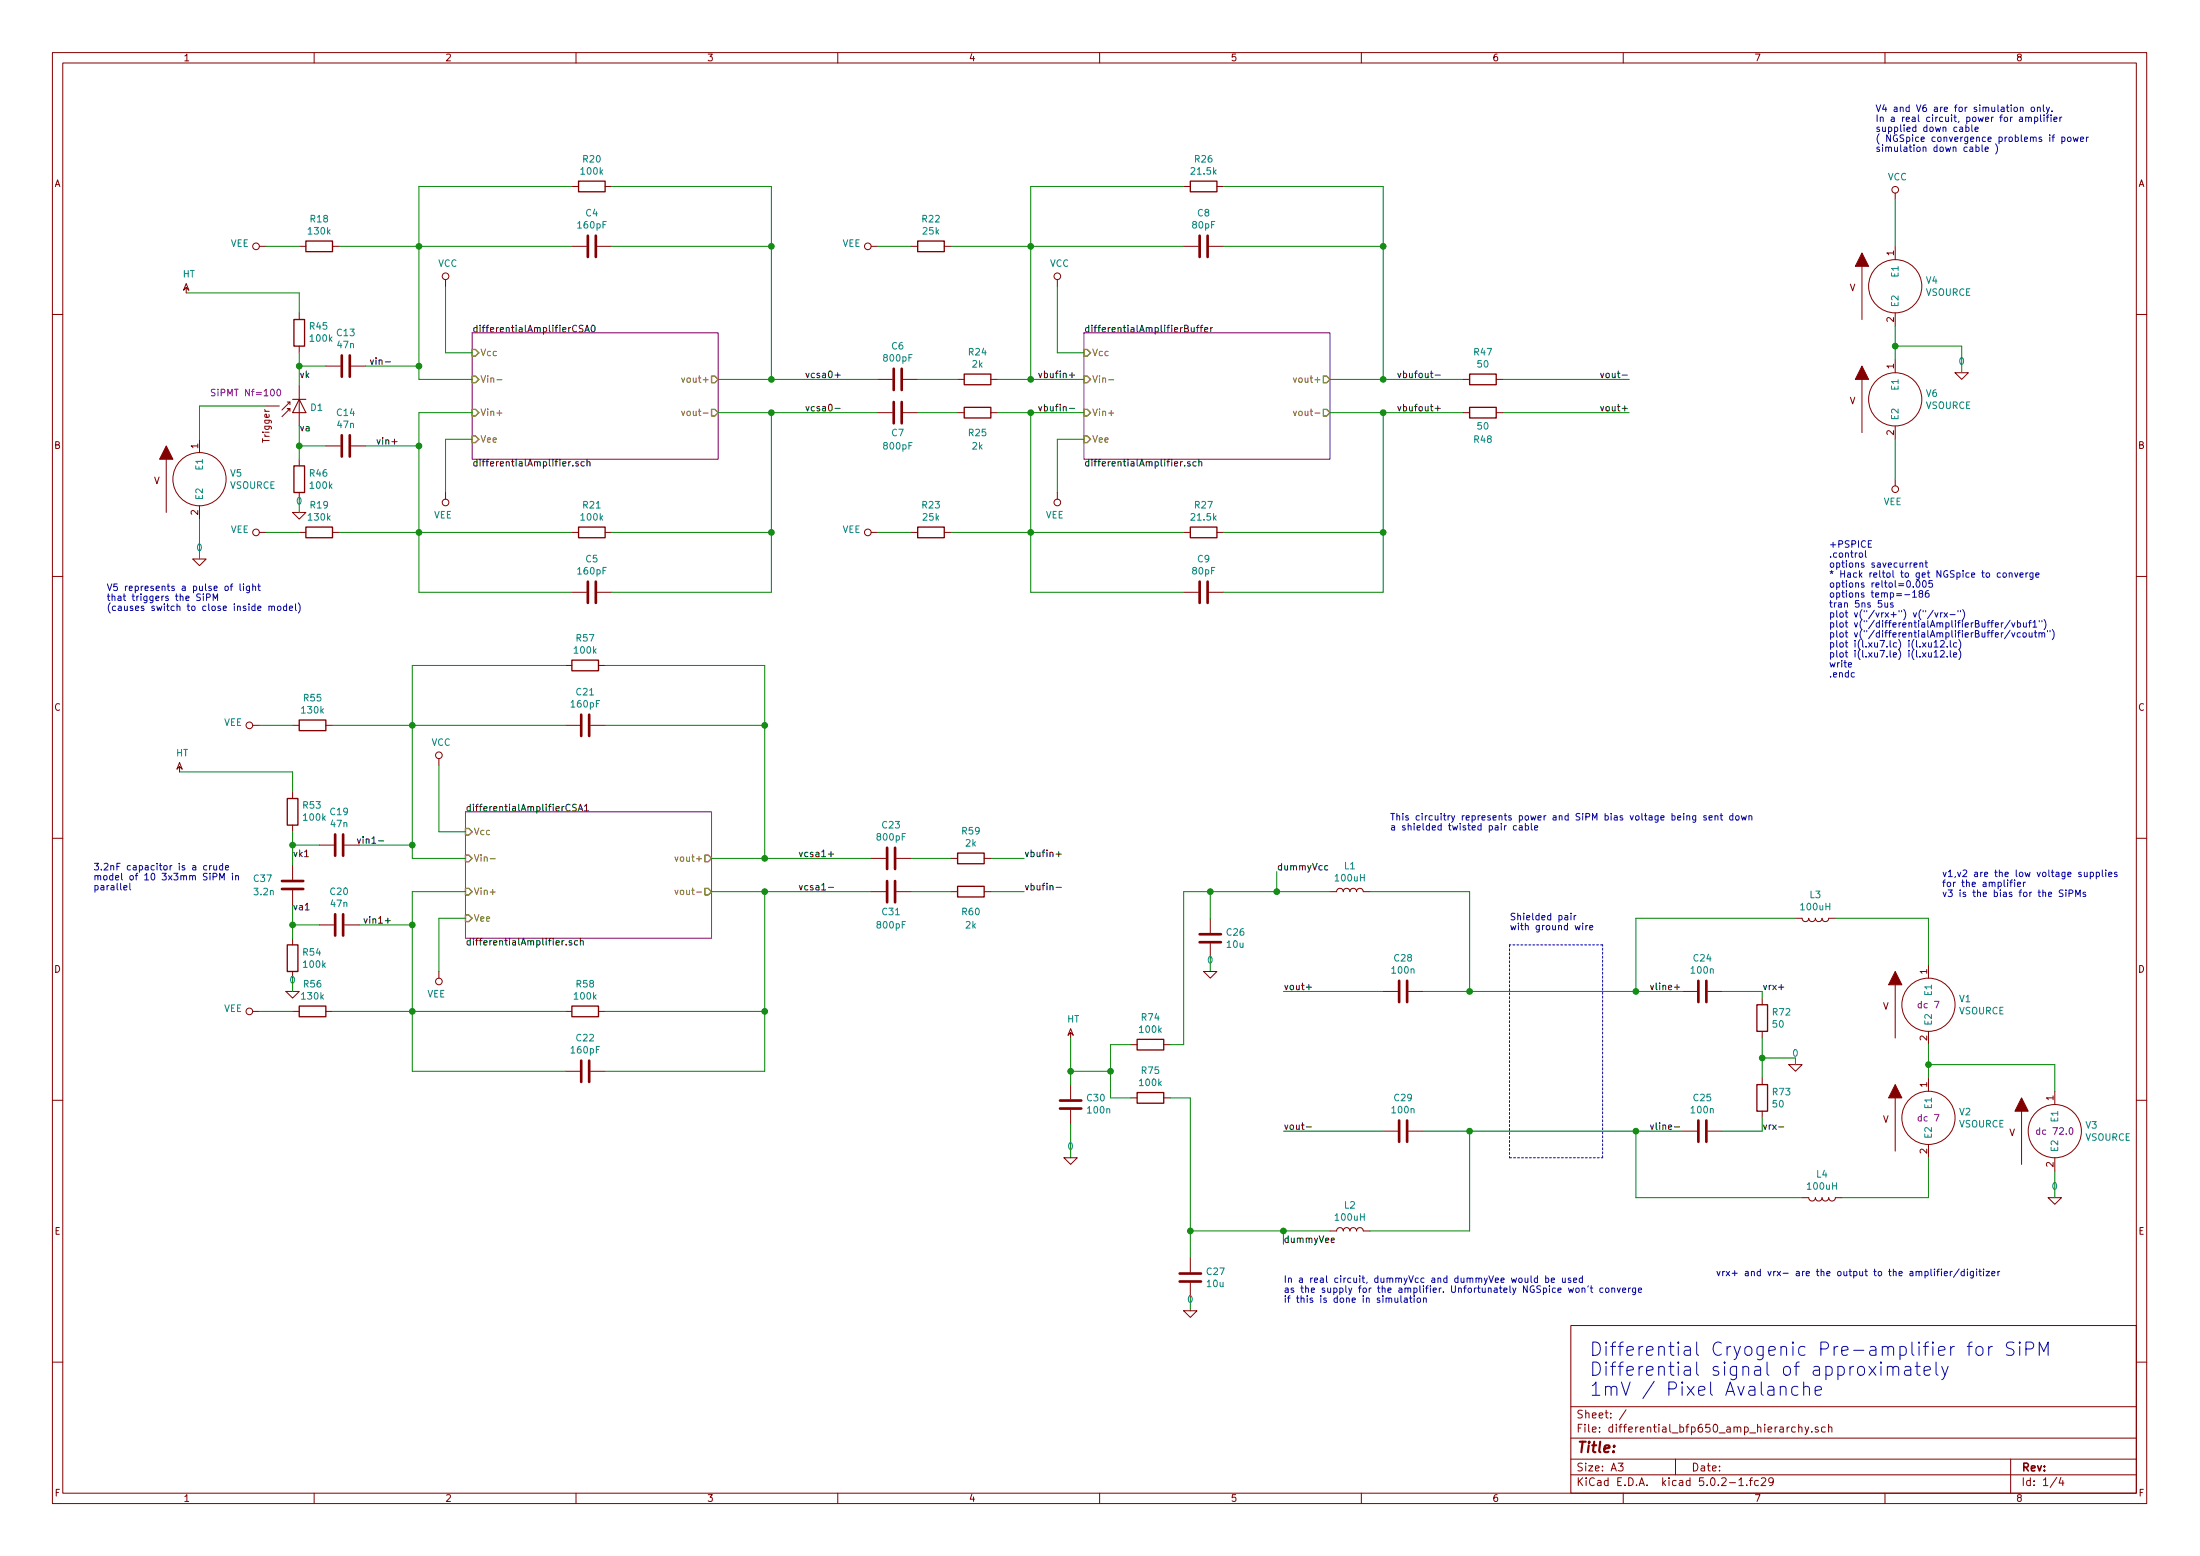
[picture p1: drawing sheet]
EESchema Schematic File Version 4
LIBS:differential_bfp650_amp_hierarchy-cache
EELAYER 26 0
EELAYER END
$Descr A3 16535 11693
encoding utf-8
Sheet 1 4
Title ""
Date ""
Rev ""
Comp ""
Comment1 ""
Comment2 ""
Comment3 ""
Comment4 ""
$EndDescr
$Sheet
S 3550 2500 1850 950 
U 5C338470
F0 "differentialAmplifierCSA0" 50
F1 "differentialAmplifier.sch" 50
F2 "Vcc" I L 3550 2650 50 
F3 "Vee" I L 3550 3300 50 
F4 "Vin-" I L 3550 2850 50 
F5 "vout+" O R 5400 2850 50 
F6 "vout-" O R 5400 3100 50 
F7 "Vin+" I L 3550 3100 50 
$EndSheet
$Comp
L pspice:VSOURCE V5
U 1 1
P 1500 3600
F 0 "V5" H 1728 3646 50  0000 L CNN
F 1 "VSOURCE" H 1728 3555 50  0000 L CNN
F 2 "" H 1500 3600 50  0001 C CNN
F 3 "~" H 1500 3600 50  0001 C CNN
F 4 "V" H 1500 3600 50  0001 C CNN "Spice_Primitive"
F 5 "dc 0 ac 0 pulse(0V 1V 50n 1n 1n 1n)" H 1500 3600 50  0001 C CNN "Spice_Model"
F 6 "Y" H 1500 3600 50  0001 C CNN "Spice_Netlist_Enabled"
	1    1500 3600
	1    0    0    -1  
$EndComp
Wire Wire Line
	5400 2850 5800 2850
Wire Wire Line
	5400 3100 5800 3100
Wire Wire Line
	2250 2750 2450 2750
Wire Wire Line
	3150 2750 3150 2850
Wire Wire Line
	3150 2850 3550 2850
Wire Wire Line
	2250 3350 2450 3350
Wire Wire Line
	3150 3350 3150 3100
Text Label 3000 3350 2    50   ~ 0
vin+
Text Label 2950 2750 2    50   ~ 0
vin-
$Comp
L Device:R R21
U 1 1
P 4450 4000
F 0 "R21" V 4243 4000 50  0000 C CNN
F 1 "100k" V 4334 4000 50  0000 C CNN
F 2 "" V 4380 4000 50  0001 C CNN
F 3 "~" H 4450 4000 50  0001 C CNN
	1    4450 4000
	0    1    1    0   
$EndComp
$Comp
L Device:C C5
U 1 1
P 4450 4450
F 0 "C5" V 4198 4450 50  0000 C CNN
F 1 "160pF" V 4289 4450 50  0000 C CNN
F 2 "" H 4488 4300 50  0001 C CNN
F 3 "~" H 4450 4450 50  0001 C CNN
	1    4450 4450
	0    1    1    0   
$EndComp
Wire Wire Line
	4600 4000 5800 4000
Wire Wire Line
	5800 4000 5800 3100
Connection ~ 5800 3100
Wire Wire Line
	5800 4450 4600 4450
Wire Wire Line
	5800 4000 5800 4450
Connection ~ 5800 4000
Wire Wire Line
	4300 4000 3150 4000
Wire Wire Line
	3150 4000 3150 3350
Connection ~ 3150 3350
Wire Wire Line
	4300 4450 3150 4450
Wire Wire Line
	3150 4450 3150 4000
Connection ~ 3150 4000
Wire Wire Line
	3550 3300 3350 3300
Wire Wire Line
	3350 3300 3350 3700
$Comp
L power:VEE #PWR0101
U 1 1
P 3350 3700
F 0 "#PWR0101" H 3350 3550 50  0001 C CNN
F 1 "VEE" H 3368 3873 50  0000 C CNN
F 2 "" H 3350 3700 50  0001 C CNN
F 3 "" H 3350 3700 50  0001 C CNN
	1    3350 3700
	-1   0    0    1   
$EndComp
$Comp
L Device:R R20
U 1 1
P 4450 1400
F 0 "R20" V 4243 1400 50  0000 C CNN
F 1 "100k" V 4334 1400 50  0000 C CNN
F 2 "" V 4380 1400 50  0001 C CNN
F 3 "~" H 4450 1400 50  0001 C CNN
	1    4450 1400
	0    1    1    0   
$EndComp
$Comp
L Device:C C4
U 1 1
P 4450 1850
F 0 "C4" V 4198 1850 50  0000 C CNN
F 1 "160pF" V 4289 1850 50  0000 C CNN
F 2 "" H 4488 1700 50  0001 C CNN
F 3 "~" H 4450 1850 50  0001 C CNN
	1    4450 1850
	0    1    1    0   
$EndComp
Wire Wire Line
	4600 1400 5800 1400
Wire Wire Line
	5800 1850 4600 1850
Wire Wire Line
	4300 1400 3150 1400
Wire Wire Line
	4300 1850 3150 1850
Wire Wire Line
	5800 1400 5800 1850
Wire Wire Line
	5800 1850 5800 2850
Connection ~ 5800 1850
Connection ~ 5800 2850
Wire Wire Line
	3150 1400 3150 1850
Wire Wire Line
	3150 1850 3150 2750
Connection ~ 3150 1850
Connection ~ 3150 2750
$Comp
L Device:R R18
U 1 1
P 2400 1850
F 0 "R18" V 2193 1850 50  0000 C CNN
F 1 "130k" V 2284 1850 50  0000 C CNN
F 2 "" V 2330 1850 50  0001 C CNN
F 3 "~" H 2400 1850 50  0001 C CNN
	1    2400 1850
	0    1    1    0   
$EndComp
$Comp
L power:VEE #PWR0102
U 1 1
P 2000 1850
F 0 "#PWR0102" H 2000 1700 50  0001 C CNN
F 1 "VEE" V 2018 1977 50  0000 L CNN
F 2 "" H 2000 1850 50  0001 C CNN
F 3 "" H 2000 1850 50  0001 C CNN
	1    2000 1850
	0    -1   -1   0   
$EndComp
Wire Wire Line
	2550 1850 3150 1850
Wire Wire Line
	2000 1850 2250 1850
$Comp
L Device:R R19
U 1 1
P 2400 4000
F 0 "R19" V 2193 4000 50  0000 C CNN
F 1 "130k" V 2284 4000 50  0000 C CNN
F 2 "" V 2330 4000 50  0001 C CNN
F 3 "~" H 2400 4000 50  0001 C CNN
	1    2400 4000
	0    1    1    0   
$EndComp
$Comp
L power:VEE #PWR0103
U 1 1
P 2000 4000
F 0 "#PWR0103" H 2000 3850 50  0001 C CNN
F 1 "VEE" V 2018 4127 50  0000 L CNN
F 2 "" H 2000 4000 50  0001 C CNN
F 3 "" H 2000 4000 50  0001 C CNN
	1    2000 4000
	0    -1   -1   0   
$EndComp
Wire Wire Line
	2550 4000 3150 4000
Wire Wire Line
	2000 4000 2250 4000
Wire Wire Line
	3550 2650 3350 2650
Wire Wire Line
	3350 2650 3350 2150
$Comp
L power:VCC #PWR0104
U 1 1
P 3350 2150
F 0 "#PWR0104" H 3350 2000 50  0001 C CNN
F 1 "VCC" H 3367 2323 50  0000 C CNN
F 2 "" H 3350 2150 50  0001 C CNN
F 3 "" H 3350 2150 50  0001 C CNN
	1    3350 2150
	1    0    0    -1  
$EndComp
Wire Wire Line
	3550 3100 3150 3100
$Comp
L pspice:VSOURCE V1
U 1 1
P 14500 7550
F 0 "V1" H 14728 7596 50  0000 L CNN
F 1 "VSOURCE" H 14728 7505 50  0000 L CNN
F 2 "" H 14500 7550 50  0001 C CNN
F 3 "~" H 14500 7550 50  0001 C CNN
F 4 "V" H 14500 7550 50  0001 C CNN "Spice_Primitive"
F 5 "Y" H 14500 7550 50  0001 C CNN "Spice_Netlist_Enabled"
F 6 "dc 7" H 14500 7550 50  0000 C CNN "Spice_Model"
	1    14500 7550
	1    0    0    -1  
$EndComp
$Comp
L pspice:VSOURCE V2
U 1 1
P 14500 8400
F 0 "V2" H 14728 8446 50  0000 L CNN
F 1 "VSOURCE" H 14728 8355 50  0000 L CNN
F 2 "" H 14500 8400 50  0001 C CNN
F 3 "~" H 14500 8400 50  0001 C CNN
F 4 "V" H 14500 8400 50  0001 C CNN "Spice_Primitive"
F 5 "Y" H 14500 8400 50  0001 C CNN "Spice_Netlist_Enabled"
F 6 "dc 7" H 14500 8400 50  0000 C CNN "Spice_Model"
	1    14500 8400
	1    0    0    -1  
$EndComp
Wire Wire Line
	14500 7850 14500 8000
Wire Wire Line
	14500 8700 14500 9000
Connection ~ 14500 8000
Wire Wire Line
	14500 8000 14500 8100
$Comp
L power:VCC #PWR01
U 1 1
P 14250 1500
F 0 "#PWR01" H 14250 1350 50  0001 C CNN
F 1 "VCC" H 14267 1673 50  0000 C CNN
F 2 "" H 14250 1500 50  0001 C CNN
F 3 "" H 14250 1500 50  0001 C CNN
	1    14250 1500
	1    0    0    -1  
$EndComp
$Comp
L power:VEE #PWR02
U 1 1
P 14250 3600
F 0 "#PWR02" H 14250 3450 50  0001 C CNN
F 1 "VEE" H 14268 3773 50  0000 C CNN
F 2 "" H 14250 3600 50  0001 C CNN
F 3 "" H 14250 3600 50  0001 C CNN
	1    14250 3600
	-1   0    0    1   
$EndComp
Text Notes 13750 5100 0    50   ~ 0
+PSPICE\n.control\noptions savecurrent\n* Hack reltol to get NGSpice to converge\noptions reltol=0.005\noptions temp=-186\ntran 5ns 5us\nplot v("/vrx+") v("/vrx-")\nplot v("/differentialAmplifierBuffer/vbuf1")\nplot v("/differentialAmplifierBuffer/vcoutm")\nplot i(l.xu7.lc) i(l.xu12.lc)\nplot i(l.xu7.le) i(l.xu12.le)\nwrite\n.endc
$Sheet
S 8150 2500 1850 950 
U 5C34E9CA
F0 "differentialAmplifierBuffer" 50
F1 "differentialAmplifier.sch" 50
F2 "Vcc" I L 8150 2650 50 
F3 "Vee" I L 8150 3300 50 
F4 "Vin-" I L 8150 2850 50 
F5 "vout+" O R 10000 2850 50 
F6 "vout-" O R 10000 3100 50 
F7 "Vin+" I L 8150 3100 50 
$EndSheet
Wire Wire Line
	10000 2850 10400 2850
Wire Wire Line
	10000 3100 10400 3100
Text Label 12250 2850 2    50   ~ 0
vout-
Text Label 12250 3100 2    50   ~ 0
vout+
$Comp
L Device:R R27
U 1 1
P 9050 4000
F 0 "R27" V 8843 4000 50  0000 C CNN
F 1 "21.5k" V 8934 4000 50  0000 C CNN
F 2 "" V 8980 4000 50  0001 C CNN
F 3 "~" H 9050 4000 50  0001 C CNN
	1    9050 4000
	0    1    1    0   
$EndComp
$Comp
L Device:C C9
U 1 1
P 9050 4450
F 0 "C9" V 8798 4450 50  0000 C CNN
F 1 "80pF" V 8889 4450 50  0000 C CNN
F 2 "" H 9088 4300 50  0001 C CNN
F 3 "~" H 9050 4450 50  0001 C CNN
	1    9050 4450
	0    1    1    0   
$EndComp
Wire Wire Line
	9200 4000 10400 4000
Wire Wire Line
	10400 4000 10400 3100
Connection ~ 10400 3100
Wire Wire Line
	10400 3100 11000 3100
Wire Wire Line
	10400 4450 9200 4450
Wire Wire Line
	10400 4000 10400 4450
Connection ~ 10400 4000
Wire Wire Line
	8900 4000 7750 4000
Wire Wire Line
	8900 4450 7750 4450
Wire Wire Line
	7750 4450 7750 4000
Connection ~ 7750 4000
Wire Wire Line
	8150 3300 7950 3300
Wire Wire Line
	7950 3300 7950 3700
$Comp
L power:VEE #PWR06
U 1 1
P 7950 3700
F 0 "#PWR06" H 7950 3550 50  0001 C CNN
F 1 "VEE" H 7968 3873 50  0000 C CNN
F 2 "" H 7950 3700 50  0001 C CNN
F 3 "" H 7950 3700 50  0001 C CNN
	1    7950 3700
	-1   0    0    1   
$EndComp
$Comp
L Device:R R26
U 1 1
P 9050 1400
F 0 "R26" V 8843 1400 50  0000 C CNN
F 1 "21.5k" V 8934 1400 50  0000 C CNN
F 2 "" V 8980 1400 50  0001 C CNN
F 3 "~" H 9050 1400 50  0001 C CNN
	1    9050 1400
	0    1    1    0   
$EndComp
$Comp
L Device:C C8
U 1 1
P 9050 1850
F 0 "C8" V 8798 1850 50  0000 C CNN
F 1 "80pF" V 8889 1850 50  0000 C CNN
F 2 "" H 9088 1700 50  0001 C CNN
F 3 "~" H 9050 1850 50  0001 C CNN
	1    9050 1850
	0    1    1    0   
$EndComp
Wire Wire Line
	9200 1400 10400 1400
Wire Wire Line
	10400 1850 9200 1850
Wire Wire Line
	8900 1400 7750 1400
Wire Wire Line
	8900 1850 7750 1850
Wire Wire Line
	10400 1400 10400 1850
Wire Wire Line
	10400 1850 10400 2850
Connection ~ 10400 1850
Connection ~ 10400 2850
Wire Wire Line
	10400 2850 11000 2850
Wire Wire Line
	7750 1400 7750 1850
Connection ~ 7750 1850
$Comp
L Device:R R22
U 1 1
P 7000 1850
F 0 "R22" V 6793 1850 50  0000 C CNN
F 1 "25k" V 6884 1850 50  0000 C CNN
F 2 "" V 6930 1850 50  0001 C CNN
F 3 "~" H 7000 1850 50  0001 C CNN
	1    7000 1850
	0    1    1    0   
$EndComp
$Comp
L power:VEE #PWR03
U 1 1
P 6600 1850
F 0 "#PWR03" H 6600 1700 50  0001 C CNN
F 1 "VEE" V 6618 1977 50  0000 L CNN
F 2 "" H 6600 1850 50  0001 C CNN
F 3 "" H 6600 1850 50  0001 C CNN
	1    6600 1850
	0    -1   -1   0   
$EndComp
Wire Wire Line
	7150 1850 7750 1850
Wire Wire Line
	6600 1850 6850 1850
$Comp
L Device:R R23
U 1 1
P 7000 4000
F 0 "R23" V 6793 4000 50  0000 C CNN
F 1 "25k" V 6884 4000 50  0000 C CNN
F 2 "" V 6930 4000 50  0001 C CNN
F 3 "~" H 7000 4000 50  0001 C CNN
	1    7000 4000
	0    1    1    0   
$EndComp
$Comp
L power:VEE #PWR04
U 1 1
P 6600 4000
F 0 "#PWR04" H 6600 3850 50  0001 C CNN
F 1 "VEE" V 6618 4127 50  0000 L CNN
F 2 "" H 6600 4000 50  0001 C CNN
F 3 "" H 6600 4000 50  0001 C CNN
	1    6600 4000
	0    -1   -1   0   
$EndComp
Wire Wire Line
	7150 4000 7750 4000
Wire Wire Line
	6600 4000 6850 4000
Wire Wire Line
	8150 2650 7950 2650
Wire Wire Line
	7950 2650 7950 2150
$Comp
L power:VCC #PWR05
U 1 1
P 7950 2150
F 0 "#PWR05" H 7950 2000 50  0001 C CNN
F 1 "VCC" H 7967 2323 50  0000 C CNN
F 2 "" H 7950 2150 50  0001 C CNN
F 3 "" H 7950 2150 50  0001 C CNN
	1    7950 2150
	1    0    0    -1  
$EndComp
Wire Wire Line
	8150 3100 7750 3100
Wire Wire Line
	7750 3100 7750 4000
Wire Wire Line
	7750 1850 7750 2850
$Comp
L Device:R R24
U 1 1
P 7350 2850
F 0 "R24" V 7143 2850 50  0000 C CNN
F 1 "2k" V 7234 2850 50  0000 C CNN
F 2 "" V 7280 2850 50  0001 C CNN
F 3 "~" H 7350 2850 50  0001 C CNN
	1    7350 2850
	0    1    1    0   
$EndComp
$Comp
L Device:R R25
U 1 1
P 7350 3100
F 0 "R25" V 7500 3100 50  0000 C CNN
F 1 "2k" V 7600 3100 50  0000 C CNN
F 2 "" V 7280 3100 50  0001 C CNN
F 3 "~" H 7350 3100 50  0001 C CNN
	1    7350 3100
	0    1    1    0   
$EndComp
$Comp
L Device:C C6
U 1 1
P 6750 2850
F 0 "C6" V 6498 2850 50  0000 C CNN
F 1 "800pF" V 6589 2850 50  0000 C CNN
F 2 "" H 6788 2700 50  0001 C CNN
F 3 "~" H 6750 2850 50  0001 C CNN
	1    6750 2850
	0    1    1    0   
$EndComp
$Comp
L Device:C C7
U 1 1
P 6750 3100
F 0 "C7" V 6900 3100 50  0000 C CNN
F 1 "800pF" V 7000 3100 50  0000 C CNN
F 2 "" H 6788 2950 50  0001 C CNN
F 3 "~" H 6750 3100 50  0001 C CNN
	1    6750 3100
	0    1    1    0   
$EndComp
Wire Wire Line
	5800 2850 6600 2850
Wire Wire Line
	6900 2850 7200 2850
Wire Wire Line
	7500 2850 7750 2850
Connection ~ 7750 2850
Wire Wire Line
	7750 2850 8150 2850
Wire Wire Line
	6900 3100 7200 3100
Wire Wire Line
	7500 3100 7750 3100
Connection ~ 7750 3100
Wire Wire Line
	5800 3100 6600 3100
$Comp
L d_sipm:D_SiPM D1
U 1 1
P 2250 3100
F 0 "D1" V 2210 3021 50  0000 R CNN
F 1 "D_SiPM" V 2050 3500 50  0001 R CNN
F 2 "" H 2200 3100 50  0001 C CNN
F 3 "~" H 2200 3100 50  0001 C CNN
F 4 "SiPMT Nf=100" V 2100 3500 50  0000 C CNN "Spice_Model"
F 5 "X" V 2250 3100 50  0001 C CNN "Spice_Primitive"
F 6 "Y" V 2250 3100 50  0001 C CNN "Spice_Netlist_Enabled"
F 7 "SiPMT_model2.cir" V 2250 3100 50  0001 C CNN "Spice_Lib_File"
	1    2250 3100
	0    -1   1    0   
$EndComp
Wire Wire Line
	2250 2900 2250 2750
Wire Wire Line
	2250 3200 2250 3350
$Comp
L pspice:0 #GND0102
U 1 1
P 1500 4200
F 0 "#GND0102" H 1500 4100 50  0001 C CNN
F 1 "0" H 1500 4287 50  0000 C CNN
F 2 "" H 1500 4200 50  0001 C CNN
F 3 "~" H 1500 4200 50  0001 C CNN
	1    1500 4200
	1    0    0    -1  
$EndComp
Wire Wire Line
	1500 3900 1500 4200
Wire Wire Line
	1500 3300 1500 3050
Wire Wire Line
	1500 3050 2000 3050
$Comp
L Device:R R45
U 1 1
P 2250 2500
F 0 "R45" H 2180 2454 50  0000 R CNN
F 1 "100k" H 2180 2545 50  0000 R CNN
F 2 "" V 2180 2500 50  0001 C CNN
F 3 "~" H 2250 2500 50  0001 C CNN
	1    2250 2500
	-1   0    0    1   
$EndComp
$Comp
L Device:R R46
U 1 1
P 2250 3600
F 0 "R46" H 2320 3646 50  0000 L CNN
F 1 "100k" H 2320 3555 50  0000 L CNN
F 2 "" V 2180 3600 50  0001 C CNN
F 3 "~" H 2250 3600 50  0001 C CNN
	1    2250 3600
	1    0    0    -1  
$EndComp
$Comp
L Device:C C13
U 1 1
P 2600 2750
F 0 "C13" V 2348 2750 50  0000 C CNN
F 1 "47n" V 2439 2750 50  0000 C CNN
F 2 "" H 2638 2600 50  0001 C CNN
F 3 "~" H 2600 2750 50  0001 C CNN
	1    2600 2750
	0    1    1    0   
$EndComp
Wire Wire Line
	2750 2750 3150 2750
$Comp
L Device:C C14
U 1 1
P 2600 3350
F 0 "C14" V 2348 3350 50  0000 C CNN
F 1 "47n" V 2439 3350 50  0000 C CNN
F 2 "" H 2638 3200 50  0001 C CNN
F 3 "~" H 2600 3350 50  0001 C CNN
	1    2600 3350
	0    1    1    0   
$EndComp
Wire Wire Line
	2750 3350 3150 3350
$Comp
L pspice:0 #GND04
U 1 1
P 2250 3850
F 0 "#GND04" H 2250 3750 50  0001 C CNN
F 1 "0" H 2250 3937 50  0000 C CNN
F 2 "" H 2250 3850 50  0001 C CNN
F 3 "~" H 2250 3850 50  0001 C CNN
	1    2250 3850
	1    0    0    -1  
$EndComp
Wire Wire Line
	2250 3850 2250 3750
Wire Wire Line
	2250 3450 2250 3350
Connection ~ 2250 3350
Wire Wire Line
	2250 2750 2250 2650
Connection ~ 2250 2750
Wire Wire Line
	2250 2350 2250 2200
Wire Wire Line
	2250 2200 1400 2200
Text Label 2250 2850 0    50   ~ 0
vk
Text Label 2250 3250 0    50   ~ 0
va
Text Label 6050 2850 0    50   ~ 0
vcsa0+
Text Label 6050 3100 0    50   ~ 0
vcsa0-
Text Label 7800 2850 0    50   ~ 0
vbufin+
Text Label 7800 3100 0    50   ~ 0
vbufin-
$Comp
L pspice:0 #GND0107
U 1 1
P 13500 8000
F 0 "#GND0107" H 13500 7900 50  0001 C CNN
F 1 "0" H 13500 8087 50  0000 C CNN
F 2 "" H 13500 8000 50  0001 C CNN
F 3 "~" H 13500 8000 50  0001 C CNN
	1    13500 8000
	1    0    0    -1  
$EndComp
$Comp
L Device:R R72
U 1 1
P 13250 7650
F 0 "R72" H 13320 7696 50  0000 L CNN
F 1 "50" H 13320 7605 50  0000 L CNN
F 2 "" V 13180 7650 50  0001 C CNN
F 3 "~" H 13250 7650 50  0001 C CNN
	1    13250 7650
	1    0    0    -1  
$EndComp
$Comp
L Device:R R73
U 1 1
P 13250 8250
F 0 "R73" H 13320 8296 50  0000 L CNN
F 1 "50" H 13320 8205 50  0000 L CNN
F 2 "" V 13180 8250 50  0001 C CNN
F 3 "~" H 13250 8250 50  0001 C CNN
	1    13250 8250
	1    0    0    -1  
$EndComp
$Comp
L Device:C C24
U 1 1
P 12800 7450
F 0 "C24" V 12548 7450 50  0000 C CNN
F 1 "100n" V 12639 7450 50  0000 C CNN
F 2 "" H 12838 7300 50  0001 C CNN
F 3 "~" H 12800 7450 50  0001 C CNN
	1    12800 7450
	0    1    1    0   
$EndComp
$Comp
L Device:C C25
U 1 1
P 12800 8500
F 0 "C25" V 12548 8500 50  0000 C CNN
F 1 "100n" V 12639 8500 50  0000 C CNN
F 2 "" H 12838 8350 50  0001 C CNN
F 3 "~" H 12800 8500 50  0001 C CNN
	1    12800 8500
	0    1    1    0   
$EndComp
Wire Wire Line
	13250 7500 13250 7450
Wire Wire Line
	13250 7800 13250 7950
Wire Wire Line
	13500 8000 13500 7950
Wire Wire Line
	13500 7950 13250 7950
Connection ~ 13250 7950
Wire Wire Line
	13250 7950 13250 8100
Wire Wire Line
	13250 8400 13250 8500
Text Label 12400 7450 0    50   ~ 0
vline+
Text Label 12400 8500 0    50   ~ 0
vline-
Text Label 13250 7450 0    50   ~ 0
vrx+
Text Label 13250 8500 0    50   ~ 0
vrx-
$Comp
L power:HT #PWR07
U 1 1
P 1400 2200
F 0 "#PWR07" H 1400 2320 50  0001 C CNN
F 1 "HT" H 1420 2343 50  0000 C CNN
F 2 "" H 1400 2200 50  0001 C CNN
F 3 "" H 1400 2200 50  0001 C CNN
	1    1400 2200
	1    0    0    -1  
$EndComp
Wire Wire Line
	15450 8000 15450 8200
$Comp
L pspice:VSOURCE V3
U 1 1
P 15450 8500
F 0 "V3" H 15678 8546 50  0000 L CNN
F 1 "VSOURCE" H 15678 8455 50  0000 L CNN
F 2 "" H 15450 8500 50  0001 C CNN
F 3 "~" H 15450 8500 50  0001 C CNN
F 4 "V" H 15450 8500 50  0001 C CNN "Spice_Primitive"
F 5 "Y" H 15450 8500 50  0001 C CNN "Spice_Netlist_Enabled"
F 6 "dc 72.0" H 15450 8500 50  0000 C CNN "Spice_Model"
	1    15450 8500
	1    0    0    -1  
$EndComp
$Comp
L pspice:0 #GND05
U 1 1
P 15450 9000
F 0 "#GND05" H 15450 8900 50  0001 C CNN
F 1 "0" H 15450 9087 50  0000 C CNN
F 2 "" H 15450 9000 50  0001 C CNN
F 3 "~" H 15450 9000 50  0001 C CNN
	1    15450 9000
	1    0    0    -1  
$EndComp
Wire Wire Line
	15450 9000 15450 8800
Wire Wire Line
	14500 8000 15450 8000
Wire Notes Line
	11350 7100 11350 8700
Wire Notes Line
	11350 8700 12050 8700
Wire Notes Line
	12050 8700 12050 7100
Wire Notes Line
	12050 7100 11350 7100
Text Notes 11350 7000 0    50   ~ 0
Shielded pair \nwith ground wire
$Comp
L Device:C C28
U 1 1
P 10550 7450
F 0 "C28" V 10298 7450 50  0000 C CNN
F 1 "100n" V 10389 7450 50  0000 C CNN
F 2 "" H 10588 7300 50  0001 C CNN
F 3 "~" H 10550 7450 50  0001 C CNN
	1    10550 7450
	0    1    1    0   
$EndComp
$Comp
L Device:C C29
U 1 1
P 10550 8500
F 0 "C29" V 10298 8500 50  0000 C CNN
F 1 "100n" V 10389 8500 50  0000 C CNN
F 2 "" H 10588 8350 50  0001 C CNN
F 3 "~" H 10550 8500 50  0001 C CNN
	1    10550 8500
	0    1    1    0   
$EndComp
Wire Wire Line
	10700 7450 11050 7450
Wire Wire Line
	10700 8500 11050 8500
$Comp
L Device:L L3
U 1 1
P 13650 6900
F 0 "L3" V 13472 6900 50  0000 C CNN
F 1 "100uH" V 13563 6900 50  0000 C CNN
F 2 "" H 13650 6900 50  0001 C CNN
F 3 "~" H 13650 6900 50  0001 C CNN
	1    13650 6900
	0    1    1    0   
$EndComp
$Comp
L Device:L L4
U 1 1
P 13700 9000
F 0 "L4" V 13522 9000 50  0000 C CNN
F 1 "100uH" V 13613 9000 50  0000 C CNN
F 2 "" H 13700 9000 50  0001 C CNN
F 3 "~" H 13700 9000 50  0001 C CNN
	1    13700 9000
	0    1    1    0   
$EndComp
$Comp
L Device:L L2
U 1 1
P 10150 9250
F 0 "L2" V 10340 9250 50  0000 C CNN
F 1 "100uH" V 10249 9250 50  0000 C CNN
F 2 "" H 10150 9250 50  0001 C CNN
F 3 "~" H 10150 9250 50  0001 C CNN
	1    10150 9250
	0    -1   -1   0   
$EndComp
$Comp
L Device:L L1
U 1 1
P 10150 6700
F 0 "L1" V 10340 6700 50  0000 C CNN
F 1 "100uH" V 10249 6700 50  0000 C CNN
F 2 "" H 10150 6700 50  0001 C CNN
F 3 "~" H 10150 6700 50  0001 C CNN
	1    10150 6700
	0    -1   -1   0   
$EndComp
Wire Wire Line
	9600 6550 9600 6700
Wire Wire Line
	9650 8500 10400 8500
Wire Wire Line
	9650 9350 9650 9250
$Comp
L Device:C C26
U 1 1
P 9100 7050
F 0 "C26" H 9215 7096 50  0000 L CNN
F 1 "10u" H 9215 7005 50  0000 L CNN
F 2 "" H 9138 6900 50  0001 C CNN
F 3 "~" H 9100 7050 50  0001 C CNN
	1    9100 7050
	1    0    0    -1  
$EndComp
Wire Wire Line
	9600 6700 9100 6700
Wire Wire Line
	9100 6700 9100 6900
Connection ~ 9600 6700
Wire Wire Line
	9100 7200 9100 7300
$Comp
L pspice:0 #GND01
U 1 1
P 9100 7300
F 0 "#GND01" H 9100 7200 50  0001 C CNN
F 1 "0" H 9100 7387 50  0000 C CNN
F 2 "" H 9100 7300 50  0001 C CNN
F 3 "~" H 9100 7300 50  0001 C CNN
	1    9100 7300
	1    0    0    -1  
$EndComp
$Comp
L Device:C C27
U 1 1
P 8950 9600
F 0 "C27" H 9065 9646 50  0000 L CNN
F 1 "10u" H 9065 9555 50  0000 L CNN
F 2 "" H 8988 9450 50  0001 C CNN
F 3 "~" H 8950 9600 50  0001 C CNN
	1    8950 9600
	1    0    0    -1  
$EndComp
Wire Wire Line
	9650 9250 8950 9250
Wire Wire Line
	8950 9250 8950 9450
Wire Wire Line
	8950 9750 8950 9850
$Comp
L pspice:0 #GND03
U 1 1
P 8950 9850
F 0 "#GND03" H 8950 9750 50  0001 C CNN
F 1 "0" H 8950 9937 50  0000 C CNN
F 2 "" H 8950 9850 50  0001 C CNN
F 3 "~" H 8950 9850 50  0001 C CNN
	1    8950 9850
	1    0    0    -1  
$EndComp
Wire Wire Line
	13800 6900 14500 6900
Wire Wire Line
	14500 6900 14500 7250
Wire Wire Line
	13850 9000 14500 9000
$Comp
L Device:R R74
U 1 1
P 8650 7850
F 0 "R74" V 8443 7850 50  0000 C CNN
F 1 "100k" V 8534 7850 50  0000 C CNN
F 2 "" V 8580 7850 50  0001 C CNN
F 3 "~" H 8650 7850 50  0001 C CNN
	1    8650 7850
	0    1    1    0   
$EndComp
$Comp
L Device:R R75
U 1 1
P 8650 8250
F 0 "R75" V 8443 8250 50  0000 C CNN
F 1 "100k" V 8534 8250 50  0000 C CNN
F 2 "" V 8580 8250 50  0001 C CNN
F 3 "~" H 8650 8250 50  0001 C CNN
	1    8650 8250
	0    1    1    0   
$EndComp
$Comp
L Device:C C30
U 1 1
P 8050 8300
F 0 "C30" H 7935 8254 50  0000 R CNN
F 1 "100n" H 7935 8345 50  0000 R CNN
F 2 "" H 8088 8150 50  0001 C CNN
F 3 "~" H 8050 8300 50  0001 C CNN
	1    8050 8300
	-1   0    0    1   
$EndComp
Wire Wire Line
	8800 7850 8900 7850
Wire Wire Line
	8900 7850 8900 6700
Wire Wire Line
	8900 6700 9100 6700
Connection ~ 9100 6700
Connection ~ 9650 9250
Wire Wire Line
	8950 9250 8950 8250
Wire Wire Line
	8950 8250 8800 8250
Connection ~ 8950 9250
Wire Wire Line
	8500 8250 8350 8250
Wire Wire Line
	8350 8250 8350 8050
Wire Wire Line
	8350 7850 8500 7850
Wire Wire Line
	8050 8150 8050 8050
Wire Wire Line
	8050 8050 8350 8050
Connection ~ 8350 8050
Wire Wire Line
	8350 8050 8350 7850
Wire Wire Line
	8050 8450 8050 8700
$Comp
L pspice:0 #GND0105
U 1 1
P 8050 8700
F 0 "#GND0105" H 8050 8600 50  0001 C CNN
F 1 "0" H 8050 8787 50  0000 C CNN
F 2 "" H 8050 8700 50  0001 C CNN
F 3 "~" H 8050 8700 50  0001 C CNN
	1    8050 8700
	1    0    0    -1  
$EndComp
$Comp
L power:HT #PWR0109
U 1 1
P 8050 7800
F 0 "#PWR0109" H 8050 7920 50  0001 C CNN
F 1 "HT" H 8070 7943 50  0000 C CNN
F 2 "" H 8050 7800 50  0001 C CNN
F 3 "" H 8050 7800 50  0001 C CNN
	1    8050 7800
	1    0    0    -1  
$EndComp
Wire Wire Line
	8050 7800 8050 8050
Connection ~ 8050 8050
Wire Wire Line
	12300 6900 12300 7450
Connection ~ 12300 7450
Wire Wire Line
	12300 7450 12650 7450
Wire Wire Line
	12300 9000 12300 8500
Connection ~ 12300 8500
Wire Wire Line
	12300 8500 12650 8500
Wire Wire Line
	12300 9000 13550 9000
Wire Wire Line
	12950 8500 13250 8500
Wire Wire Line
	12300 6900 13500 6900
Wire Wire Line
	12950 7450 13250 7450
Wire Wire Line
	9600 6700 10000 6700
Wire Wire Line
	11050 6700 11050 7450
Connection ~ 11050 7450
Wire Wire Line
	11050 7450 12300 7450
Wire Wire Line
	10300 6700 11050 6700
Wire Wire Line
	9650 9250 10000 9250
Wire Wire Line
	10300 9250 11050 9250
Wire Wire Line
	11050 9250 11050 8500
Connection ~ 11050 8500
Wire Wire Line
	11050 8500 12300 8500
$Comp
L pspice:VSOURCE V4
U 1 1
P 14250 2150
F 0 "V4" H 14478 2196 50  0000 L CNN
F 1 "VSOURCE" H 14478 2105 50  0000 L CNN
F 2 "" H 14250 2150 50  0001 C CNN
F 3 "~" H 14250 2150 50  0001 C CNN
F 4 "V" H 14250 2150 50  0001 C CNN "Spice_Primitive"
F 5 "Y" H 14250 2150 50  0001 C CNN "Spice_Netlist_Enabled"
F 6 "dc 7" H 14250 2150 50  0001 C CNN "Spice_Model"
	1    14250 2150
	1    0    0    -1  
$EndComp
$Comp
L pspice:VSOURCE V6
U 1 1
P 14250 3000
F 0 "V6" H 14478 3046 50  0000 L CNN
F 1 "VSOURCE" H 14478 2955 50  0000 L CNN
F 2 "" H 14250 3000 50  0001 C CNN
F 3 "~" H 14250 3000 50  0001 C CNN
F 4 "V" H 14250 3000 50  0001 C CNN "Spice_Primitive"
F 5 "Y" H 14250 3000 50  0001 C CNN "Spice_Netlist_Enabled"
F 6 "dc 7" H 14250 3000 50  0001 C CNN "Spice_Model"
	1    14250 3000
	1    0    0    -1  
$EndComp
Wire Wire Line
	14250 2450 14250 2600
Wire Wire Line
	14250 3300 14250 3600
Connection ~ 14250 2600
Wire Wire Line
	14250 2600 14250 2700
Wire Wire Line
	14250 1500 14250 1850
$Comp
L pspice:0 #GND0103
U 1 1
P 14750 2800
F 0 "#GND0103" H 14750 2700 50  0001 C CNN
F 1 "0" H 14750 2887 50  0000 C CNN
F 2 "" H 14750 2800 50  0001 C CNN
F 3 "~" H 14750 2800 50  0001 C CNN
	1    14750 2800
	1    0    0    -1  
$EndComp
Wire Wire Line
	14750 2800 14750 2600
Wire Wire Line
	14250 2600 14750 2600
Text Label 9600 6550 0    50   ~ 0
dummyVcc
Text Label 9650 9350 0    50   ~ 0
dummyVee
Wire Wire Line
	9650 7450 10400 7450
Text Label 9650 7450 0    50   ~ 0
vout+
Text Label 9650 8500 0    50   ~ 0
vout-
$Comp
L Device:R R47
U 1 1
P 11150 2850
F 0 "R47" V 10943 2850 50  0000 C CNN
F 1 "50" V 11034 2850 50  0000 C CNN
F 2 "" V 11080 2850 50  0001 C CNN
F 3 "~" H 11150 2850 50  0001 C CNN
	1    11150 2850
	0    1    1    0   
$EndComp
Wire Wire Line
	11300 2850 12250 2850
$Comp
L Device:R R48
U 1 1
P 11150 3100
F 0 "R48" V 11350 3100 50  0000 C CNN
F 1 "50" V 11250 3100 50  0000 C CNN
F 2 "" V 11080 3100 50  0001 C CNN
F 3 "~" H 11150 3100 50  0001 C CNN
	1    11150 3100
	0    1    1    0   
$EndComp
Wire Wire Line
	11300 3100 12250 3100
Text Label 10500 2850 0    50   ~ 0
vbufout-
Text Label 10500 3100 0    50   ~ 0
vbufout+
Text Notes 9650 9800 0    50   ~ 0
In a real circuit, dummyVcc and dummyVee would be used\nas the supply for the amplifier. Unfortunately NGSpice won't converge\nif this is done in simulation
Text Notes 10450 6250 0    50   ~ 0
This circuitry represents power and SiPM bias voltage being sent down\na shielded twisted pair cable\n
Text Notes 12900 9600 0    50   ~ 0
vrx+ and vrx- are the output to the amplifier/digitizer
Text Notes 14600 6750 0    50   ~ 0
v1,v2 are the low voltage supplies\nfor the amplifier\nv3 is the bias for the SiPMs
Text Notes 800  4600 0    50   ~ 0
V5 represents a pulse of light\nthat triggers the SiPM\n(causes switch to close inside model)
Text Notes 14100 1150 0    50   ~ 0
V4 and V6 are for simulation only.\nIn a real circuit, power for amplifier \nsupplied down cable\n( NGSpice convergence problems if power\nsimulation down cable )
$Sheet
S 3500 6100 1850 950 
U 5C3776E7
F0 "differentialAmplifierCSA1" 50
F1 "differentialAmplifier.sch" 50
F2 "Vcc" I L 3500 6250 50 
F3 "Vee" I L 3500 6900 50 
F4 "Vin-" I L 3500 6450 50 
F5 "vout+" O R 5350 6450 50 
F6 "vout-" O R 5350 6700 50 
F7 "Vin+" I L 3500 6700 50 
$EndSheet
Wire Wire Line
	5350 6450 5750 6450
Wire Wire Line
	5350 6700 5750 6700
Wire Wire Line
	2200 6350 2400 6350
Wire Wire Line
	3100 6350 3100 6450
Wire Wire Line
	3100 6450 3500 6450
Wire Wire Line
	2200 6950 2400 6950
Wire Wire Line
	3100 6950 3100 6700
Text Label 2950 6950 2    50   ~ 0
vin1+
Text Label 2900 6350 2    50   ~ 0
vin1-
$Comp
L Device:R R58
U 1 1
P 4400 7600
F 0 "R58" V 4193 7600 50  0000 C CNN
F 1 "100k" V 4284 7600 50  0000 C CNN
F 2 "" V 4330 7600 50  0001 C CNN
F 3 "~" H 4400 7600 50  0001 C CNN
	1    4400 7600
	0    1    1    0   
$EndComp
$Comp
L Device:C C22
U 1 1
P 4400 8050
F 0 "C22" V 4148 8050 50  0000 C CNN
F 1 "160pF" V 4239 8050 50  0000 C CNN
F 2 "" H 4438 7900 50  0001 C CNN
F 3 "~" H 4400 8050 50  0001 C CNN
	1    4400 8050
	0    1    1    0   
$EndComp
Wire Wire Line
	4550 7600 5750 7600
Wire Wire Line
	5750 7600 5750 6700
Connection ~ 5750 6700
Wire Wire Line
	5750 8050 4550 8050
Wire Wire Line
	5750 7600 5750 8050
Connection ~ 5750 7600
Wire Wire Line
	4250 7600 3100 7600
Wire Wire Line
	3100 7600 3100 6950
Connection ~ 3100 6950
Wire Wire Line
	4250 8050 3100 8050
Wire Wire Line
	3100 8050 3100 7600
Connection ~ 3100 7600
Wire Wire Line
	3500 6900 3300 6900
Wire Wire Line
	3300 6900 3300 7300
$Comp
L power:VEE #PWR0105
U 1 1
P 3300 7300
F 0 "#PWR0105" H 3300 7150 50  0001 C CNN
F 1 "VEE" H 3318 7473 50  0000 C CNN
F 2 "" H 3300 7300 50  0001 C CNN
F 3 "" H 3300 7300 50  0001 C CNN
	1    3300 7300
	-1   0    0    1   
$EndComp
$Comp
L Device:R R57
U 1 1
P 4400 5000
F 0 "R57" V 4193 5000 50  0000 C CNN
F 1 "100k" V 4284 5000 50  0000 C CNN
F 2 "" V 4330 5000 50  0001 C CNN
F 3 "~" H 4400 5000 50  0001 C CNN
	1    4400 5000
	0    1    1    0   
$EndComp
$Comp
L Device:C C21
U 1 1
P 4400 5450
F 0 "C21" V 4148 5450 50  0000 C CNN
F 1 "160pF" V 4239 5450 50  0000 C CNN
F 2 "" H 4438 5300 50  0001 C CNN
F 3 "~" H 4400 5450 50  0001 C CNN
	1    4400 5450
	0    1    1    0   
$EndComp
Wire Wire Line
	4550 5000 5750 5000
Wire Wire Line
	5750 5450 4550 5450
Wire Wire Line
	4250 5000 3100 5000
Wire Wire Line
	4250 5450 3100 5450
Wire Wire Line
	5750 5000 5750 5450
Wire Wire Line
	5750 5450 5750 6450
Connection ~ 5750 5450
Connection ~ 5750 6450
Wire Wire Line
	3100 5000 3100 5450
Wire Wire Line
	3100 5450 3100 6350
Connection ~ 3100 5450
Connection ~ 3100 6350
$Comp
L Device:R R55
U 1 1
P 2350 5450
F 0 "R55" V 2143 5450 50  0000 C CNN
F 1 "130k" V 2234 5450 50  0000 C CNN
F 2 "" V 2280 5450 50  0001 C CNN
F 3 "~" H 2350 5450 50  0001 C CNN
	1    2350 5450
	0    1    1    0   
$EndComp
$Comp
L power:VEE #PWR0106
U 1 1
P 1950 5450
F 0 "#PWR0106" H 1950 5300 50  0001 C CNN
F 1 "VEE" V 1968 5577 50  0000 L CNN
F 2 "" H 1950 5450 50  0001 C CNN
F 3 "" H 1950 5450 50  0001 C CNN
	1    1950 5450
	0    -1   -1   0   
$EndComp
Wire Wire Line
	2500 5450 3100 5450
Wire Wire Line
	1950 5450 2200 5450
$Comp
L Device:R R56
U 1 1
P 2350 7600
F 0 "R56" V 2143 7600 50  0000 C CNN
F 1 "130k" V 2234 7600 50  0000 C CNN
F 2 "" V 2280 7600 50  0001 C CNN
F 3 "~" H 2350 7600 50  0001 C CNN
	1    2350 7600
	0    1    1    0   
$EndComp
$Comp
L power:VEE #PWR0107
U 1 1
P 1950 7600
F 0 "#PWR0107" H 1950 7450 50  0001 C CNN
F 1 "VEE" V 1968 7727 50  0000 L CNN
F 2 "" H 1950 7600 50  0001 C CNN
F 3 "" H 1950 7600 50  0001 C CNN
	1    1950 7600
	0    -1   -1   0   
$EndComp
Wire Wire Line
	2500 7600 3100 7600
Wire Wire Line
	1950 7600 2200 7600
Wire Wire Line
	3500 6250 3300 6250
Wire Wire Line
	3300 6250 3300 5750
$Comp
L power:VCC #PWR0108
U 1 1
P 3300 5750
F 0 "#PWR0108" H 3300 5600 50  0001 C CNN
F 1 "VCC" H 3317 5923 50  0000 C CNN
F 2 "" H 3300 5750 50  0001 C CNN
F 3 "" H 3300 5750 50  0001 C CNN
	1    3300 5750
	1    0    0    -1  
$EndComp
Wire Wire Line
	3500 6700 3100 6700
$Comp
L Device:R R59
U 1 1
P 7300 6450
F 0 "R59" V 7093 6450 50  0000 C CNN
F 1 "2k" V 7184 6450 50  0000 C CNN
F 2 "" V 7230 6450 50  0001 C CNN
F 3 "~" H 7300 6450 50  0001 C CNN
	1    7300 6450
	0    1    1    0   
$EndComp
$Comp
L Device:R R60
U 1 1
P 7300 6700
F 0 "R60" V 7450 6700 50  0000 C CNN
F 1 "2k" V 7550 6700 50  0000 C CNN
F 2 "" V 7230 6700 50  0001 C CNN
F 3 "~" H 7300 6700 50  0001 C CNN
	1    7300 6700
	0    1    1    0   
$EndComp
$Comp
L Device:C C23
U 1 1
P 6700 6450
F 0 "C23" V 6448 6450 50  0000 C CNN
F 1 "800pF" V 6539 6450 50  0000 C CNN
F 2 "" H 6738 6300 50  0001 C CNN
F 3 "~" H 6700 6450 50  0001 C CNN
	1    6700 6450
	0    1    1    0   
$EndComp
$Comp
L Device:C C31
U 1 1
P 6700 6700
F 0 "C31" V 6850 6700 50  0000 C CNN
F 1 "800pF" V 6950 6700 50  0000 C CNN
F 2 "" H 6738 6550 50  0001 C CNN
F 3 "~" H 6700 6700 50  0001 C CNN
	1    6700 6700
	0    1    1    0   
$EndComp
Wire Wire Line
	5750 6450 6550 6450
Wire Wire Line
	6850 6450 7150 6450
Wire Wire Line
	7450 6450 7700 6450
Wire Wire Line
	6850 6700 7150 6700
Wire Wire Line
	7450 6700 7700 6700
Wire Wire Line
	5750 6700 6550 6700
Wire Wire Line
	2200 6500 2200 6350
Wire Wire Line
	2200 6800 2200 6950
$Comp
L Device:R R53
U 1 1
P 2200 6100
F 0 "R53" H 2130 6054 50  0000 R CNN
F 1 "100k" H 2130 6145 50  0000 R CNN
F 2 "" V 2130 6100 50  0001 C CNN
F 3 "~" H 2200 6100 50  0001 C CNN
	1    2200 6100
	-1   0    0    1   
$EndComp
$Comp
L Device:R R54
U 1 1
P 2200 7200
F 0 "R54" H 2270 7246 50  0000 L CNN
F 1 "100k" H 2270 7155 50  0000 L CNN
F 2 "" V 2130 7200 50  0001 C CNN
F 3 "~" H 2200 7200 50  0001 C CNN
	1    2200 7200
	1    0    0    -1  
$EndComp
$Comp
L Device:C C19
U 1 1
P 2550 6350
F 0 "C19" V 2298 6350 50  0000 C CNN
F 1 "47n" V 2389 6350 50  0000 C CNN
F 2 "" H 2588 6200 50  0001 C CNN
F 3 "~" H 2550 6350 50  0001 C CNN
	1    2550 6350
	0    1    1    0   
$EndComp
Wire Wire Line
	2700 6350 3100 6350
$Comp
L Device:C C20
U 1 1
P 2550 6950
F 0 "C20" V 2298 6950 50  0000 C CNN
F 1 "47n" V 2389 6950 50  0000 C CNN
F 2 "" H 2588 6800 50  0001 C CNN
F 3 "~" H 2550 6950 50  0001 C CNN
	1    2550 6950
	0    1    1    0   
$EndComp
Wire Wire Line
	2700 6950 3100 6950
$Comp
L pspice:0 #GND0111
U 1 1
P 2200 7450
F 0 "#GND0111" H 2200 7350 50  0001 C CNN
F 1 "0" H 2200 7537 50  0000 C CNN
F 2 "" H 2200 7450 50  0001 C CNN
F 3 "~" H 2200 7450 50  0001 C CNN
	1    2200 7450
	1    0    0    -1  
$EndComp
Wire Wire Line
	2200 7450 2200 7350
Wire Wire Line
	2200 7050 2200 6950
Connection ~ 2200 6950
Wire Wire Line
	2200 6350 2200 6250
Connection ~ 2200 6350
Wire Wire Line
	2200 5950 2200 5800
Wire Wire Line
	2200 5800 1350 5800
Text Label 2200 6450 0    50   ~ 0
vk1
Text Label 2200 6850 0    50   ~ 0
va1
Text Label 6000 6450 0    50   ~ 0
vcsa1+
Text Label 6000 6700 0    50   ~ 0
vcsa1-
$Comp
L power:HT #PWR0110
U 1 1
P 1350 5800
F 0 "#PWR0110" H 1350 5920 50  0001 C CNN
F 1 "HT" H 1370 5943 50  0000 C CNN
F 2 "" H 1350 5800 50  0001 C CNN
F 3 "" H 1350 5800 50  0001 C CNN
	1    1350 5800
	1    0    0    -1  
$EndComp
Text Label 7700 6450 0    50   ~ 0
vbufin+
Text Label 7700 6700 0    50   ~ 0
vbufin-
$Comp
L Device:C C37
U 1 1
P 2200 6650
F 0 "C37" H 1900 6700 50  0000 L CNN
F 1 "3.2n" H 1900 6600 50  0000 L CNN
F 2 "" H 2238 6500 50  0001 C CNN
F 3 "~" H 2200 6650 50  0001 C CNN
	1    2200 6650
	1    0    0    -1  
$EndComp
Text Notes 700  6700 0    50   ~ 0
3.2nF capacitor is a crude \nmodel of 10 3x3mm SiPM in\nparallel
Text Notes 11950 10500 0    100  ~ 0
Differential Cryogenic Pre-amplifier for SiPM\nDifferential signal of approximately \n1mV / Pixel Avalanche 
$EndSCHEMATC
